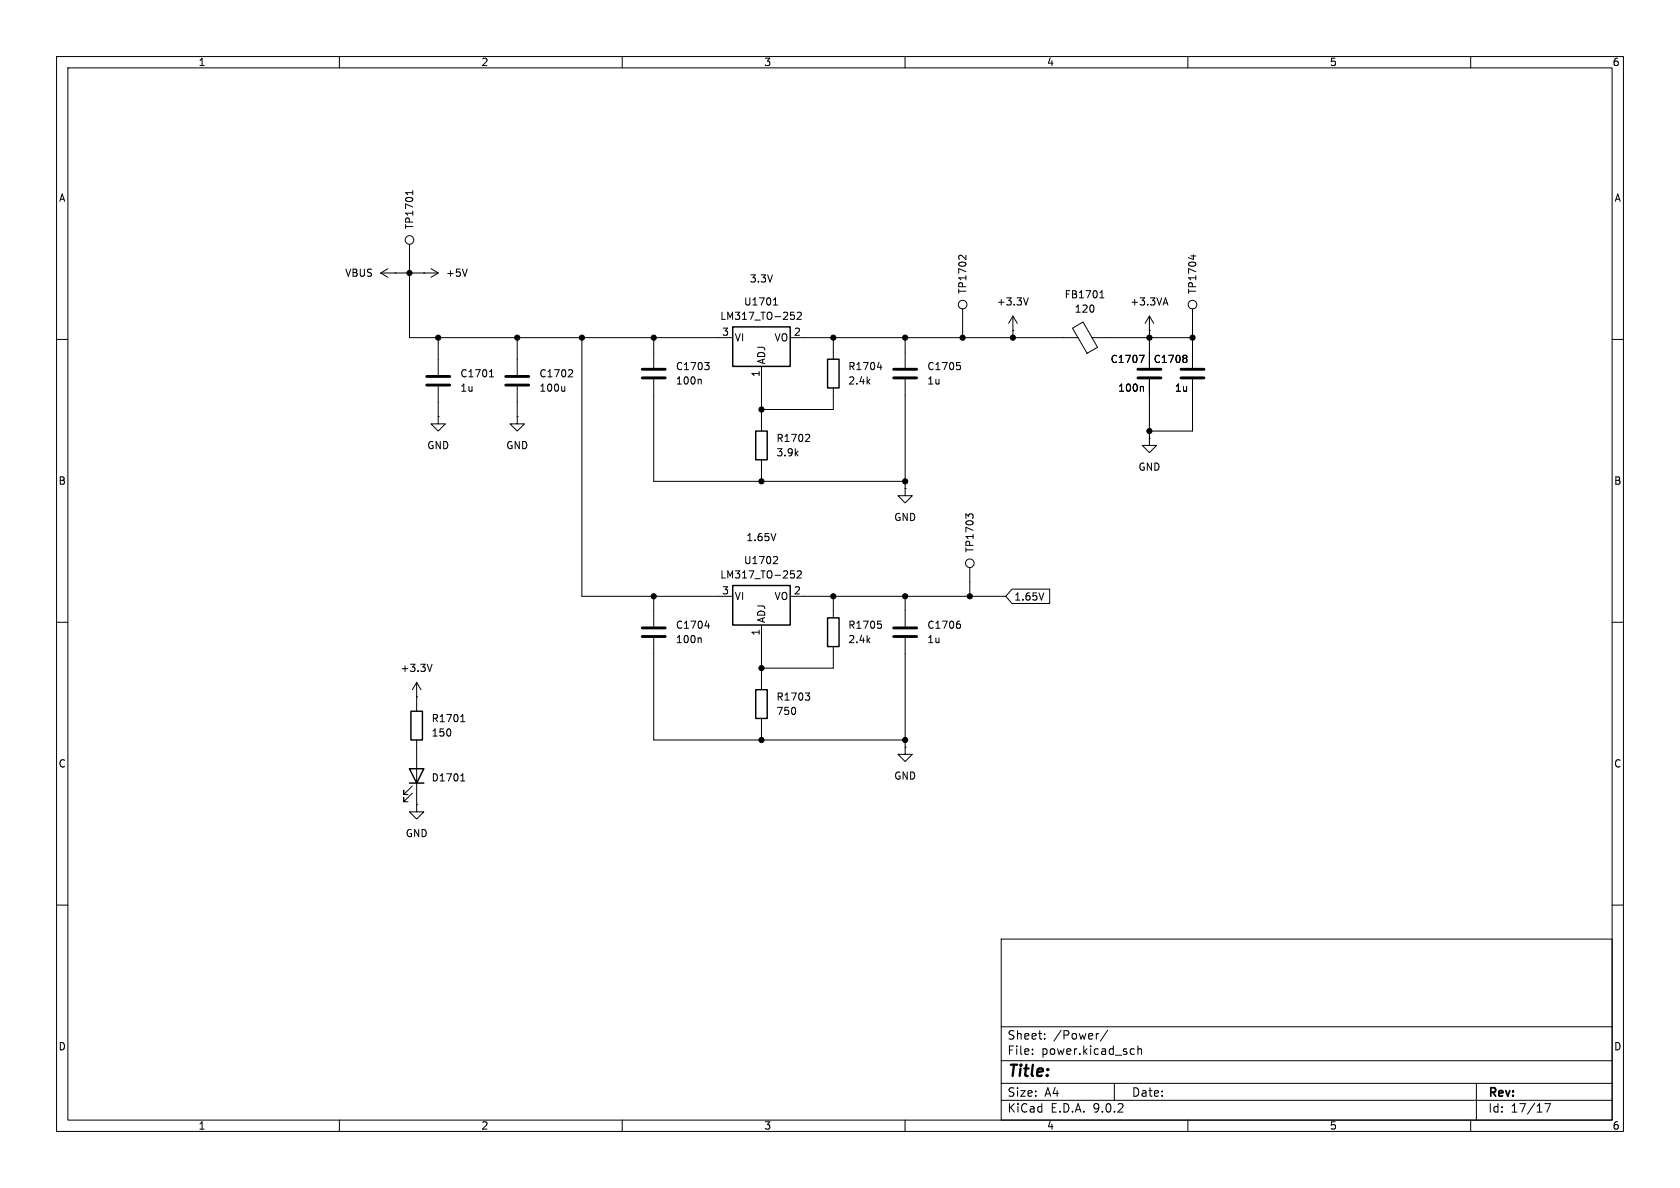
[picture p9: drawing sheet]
(kicad_sch
 (version 20250114)
 (generator "eeschema")
 (generator_version "9.0")
 (paper "A4")
 (lib_symbols
  (symbol "Connector:TestPoint"
   (pin_numbers (hide yes))
   (pin_names
    (offset 0.762) (hide yes)) (exclude_from_sim no) (in_bom yes) (on_board yes)
   (property "Reference" "TP" (at 0 6.858 0) (effects (font (size 1.27 1.27))))
   (property "Value" "TestPoint" (at 0 5.08 0) (effects (font (size 1.27 1.27))))
   (property "Footprint" "" (at 5.08 0 0) (effects (font (size 1.27 1.27)) (hide yes)))
   (property "Datasheet" "~" (at 5.08 0 0) (effects (font (size 1.27 1.27)) (hide yes)))
   (property "Description" "test point" (at 0 0 0) (effects (font (size 1.27 1.27)) (hide yes)))
   (symbol "TestPoint_0_1"
    (circle (center 0 3.302) (radius 0.762) (stroke (width 0) (type default)) (fill (type none))))
   (symbol "TestPoint_1_1"
    (pin passive line (at 0 0 90) (length 2.54) (name "1" (effects (font (size 1.27 1.27)))) (number "1" (effects (font (size 1.27 1.27))))))
   (embedded_fonts no))
  (symbol "Device:C"
   (pin_numbers (hide yes))
   (pin_names
    (offset 0.254)) (exclude_from_sim no) (in_bom yes) (on_board yes)
   (property "Reference" "C" (at 0.635 2.54 0) (effects (font (size 1.27 1.27)) (justify left)))
   (property "Value" "C" (at 0.635 -2.54 0) (effects (font (size 1.27 1.27)) (justify left)))
   (property "Footprint" "" (at 0.9652 -3.81 0) (effects (font (size 1.27 1.27)) (hide yes)))
   (property "Datasheet" "~" (at 0 0 0) (effects (font (size 1.27 1.27)) (hide yes)))
   (property "Description" "Unpolarized capacitor" (at 0 0 0) (effects (font (size 1.27 1.27)) (hide yes)))
   (symbol "C_0_1"
    (polyline (pts (xy -2.032 0.762) (xy 2.032 0.762)) (stroke (width 0.508) (type default)) (fill (type none)))
    (polyline (pts (xy -2.032 -0.762) (xy 2.032 -0.762)) (stroke (width 0.508) (type default)) (fill (type none))))
   (symbol "C_1_1"
    (pin passive line (at 0 3.81 270) (length 2.794) (name "~" (effects (font (size 1.27 1.27)))) (number "1" (effects (font (size 1.27 1.27)))))
    (pin passive line (at 0 -3.81 90) (length 2.794) (name "~" (effects (font (size 1.27 1.27)))) (number "2" (effects (font (size 1.27 1.27))))))
   (embedded_fonts no))
  (symbol "Device:FerriteBead"
   (pin_numbers (hide yes))
   (pin_names
    (offset 0)) (exclude_from_sim no) (in_bom yes) (on_board yes)
   (property "Reference" "FB" (at -3.81 0.635 90) (effects (font (size 1.27 1.27))))
   (property "Value" "FerriteBead" (at 3.81 0 90) (effects (font (size 1.27 1.27))))
   (property "Footprint" "" (at -1.778 0 90) (effects (font (size 1.27 1.27)) (hide yes)))
   (property "Datasheet" "~" (at 0 0 0) (effects (font (size 1.27 1.27)) (hide yes)))
   (property "Description" "Ferrite bead" (at 0 0 0) (effects (font (size 1.27 1.27)) (hide yes)))
   (symbol "FerriteBead_0_1"
    (polyline (pts (xy -2.7686 0.4064) (xy -1.7018 2.2606) (xy 2.7686 -0.3048) (xy 1.6764 -2.159) (xy -2.7686 0.4064)) (stroke (width 0) (type default)) (fill (type none)))
    (polyline (pts (xy 0 1.27) (xy 0 1.2954)) (stroke (width 0) (type default)) (fill (type none)))
    (polyline (pts (xy 0 -1.27) (xy 0 -1.2192)) (stroke (width 0) (type default)) (fill (type none))))
   (symbol "FerriteBead_1_1"
    (pin passive line (at 0 3.81 270) (length 2.54) (name "~" (effects (font (size 1.27 1.27)))) (number "1" (effects (font (size 1.27 1.27)))))
    (pin passive line (at 0 -3.81 90) (length 2.54) (name "~" (effects (font (size 1.27 1.27)))) (number "2" (effects (font (size 1.27 1.27))))))
   (embedded_fonts no))
  (symbol "Device:LED"
   (pin_numbers (hide yes))
   (pin_names
    (offset 1.016) (hide yes)) (exclude_from_sim no) (in_bom yes) (on_board yes)
   (property "Reference" "D" (at 0 2.54 0) (effects (font (size 1.27 1.27))))
   (property "Value" "LED" (at 0 -2.54 0) (effects (font (size 1.27 1.27))))
   (property "Footprint" "" (at 0 0 0) (effects (font (size 1.27 1.27)) (hide yes)))
   (property "Datasheet" "~" (at 0 0 0) (effects (font (size 1.27 1.27)) (hide yes)))
   (property "Description" "Light emitting diode" (at 0 0 0) (effects (font (size 1.27 1.27)) (hide yes)))
   (property "Sim.Pins" "1=K 2=A" (at 0 0 0) (effects (font (size 1.27 1.27)) (hide yes)))
   (symbol "LED_0_1"
    (polyline (pts (xy -3.048 -0.762) (xy -4.572 -2.286) (xy -3.81 -2.286) (xy -4.572 -2.286) (xy -4.572 -1.524)) (stroke (width 0) (type default)) (fill (type none)))
    (polyline (pts (xy -1.778 -0.762) (xy -3.302 -2.286) (xy -2.54 -2.286) (xy -3.302 -2.286) (xy -3.302 -1.524)) (stroke (width 0) (type default)) (fill (type none)))
    (polyline (pts (xy -1.27 0) (xy 1.27 0)) (stroke (width 0) (type default)) (fill (type none)))
    (polyline (pts (xy -1.27 -1.27) (xy -1.27 1.27)) (stroke (width 0.254) (type default)) (fill (type none)))
    (polyline (pts (xy 1.27 -1.27) (xy 1.27 1.27) (xy -1.27 0) (xy 1.27 -1.27)) (stroke (width 0.254) (type default)) (fill (type none))))
   (symbol "LED_1_1"
    (pin passive line (at -3.81 0 0) (length 2.54) (name "K" (effects (font (size 1.27 1.27)))) (number "1" (effects (font (size 1.27 1.27)))))
    (pin passive line (at 3.81 0 180) (length 2.54) (name "A" (effects (font (size 1.27 1.27)))) (number "2" (effects (font (size 1.27 1.27))))))
   (embedded_fonts no))
  (symbol "Device:R"
   (pin_numbers (hide yes))
   (pin_names
    (offset 0)) (exclude_from_sim no) (in_bom yes) (on_board yes)
   (property "Reference" "R" (at 2.032 0 90) (effects (font (size 1.27 1.27))))
   (property "Value" "R" (at 0 0 90) (effects (font (size 1.27 1.27))))
   (property "Footprint" "" (at -1.778 0 90) (effects (font (size 1.27 1.27)) (hide yes)))
   (property "Datasheet" "~" (at 0 0 0) (effects (font (size 1.27 1.27)) (hide yes)))
   (property "Description" "Resistor" (at 0 0 0) (effects (font (size 1.27 1.27)) (hide yes)))
   (symbol "R_0_1"
    (rectangle (start -1.016 -2.54) (end 1.016 2.54) (stroke (width 0.254) (type default)) (fill (type none))))
   (symbol "R_1_1"
    (pin passive line (at 0 3.81 270) (length 1.27) (name "~" (effects (font (size 1.27 1.27)))) (number "1" (effects (font (size 1.27 1.27)))))
    (pin passive line (at 0 -3.81 90) (length 1.27) (name "~" (effects (font (size 1.27 1.27)))) (number "2" (effects (font (size 1.27 1.27))))))
   (embedded_fonts no))
  (symbol "GND_1"
   (power)
   (pin_numbers (hide yes))
   (pin_names
    (offset 0) (hide yes)) (exclude_from_sim no) (in_bom yes) (on_board yes)
   (property "Reference" "#PWR" (at 0 -6.35 0) (effects (font (size 1.27 1.27)) (hide yes)))
   (property "Value" "GND" (at 0 -3.81 0) (effects (font (size 1.27 1.27))))
   (property "Footprint" "" (at 0 0 0) (effects (font (size 1.27 1.27)) (hide yes)))
   (property "Datasheet" "" (at 0 0 0) (effects (font (size 1.27 1.27)) (hide yes)))
   (property "Description" "Power symbol creates a global label with name \"GND\" , ground" (at 0 0 0) (effects (font (size 1.27 1.27)) (hide yes)))
   (symbol "GND_1_0_1"
    (polyline (pts (xy 0 0) (xy 0 -1.27) (xy 1.27 -1.27) (xy 0 -2.54) (xy -1.27 -1.27) (xy 0 -1.27)) (stroke (width 0) (type default)) (fill (type none))))
   (symbol "GND_1_1_1"
    (pin power_in line (at 0 0 270) (length 0) (name "~" (effects (font (size 1.27 1.27)))) (number "1" (effects (font (size 1.27 1.27))))))
   (embedded_fonts no))
  (symbol "Regulator_Linear:LM317_TO-252"
   (pin_names
    (offset 0.254)) (exclude_from_sim no) (in_bom yes) (on_board yes)
   (property "Reference" "U" (at -3.81 3.175 0) (effects (font (size 1.27 1.27))))
   (property "Value" "LM317_TO-252" (at 0 3.175 0) (effects (font (size 1.27 1.27)) (justify left)))
   (property "Footprint" "Package_TO_SOT_SMD:TO-252-2" (at 0 6.35 0) (effects (font (size 1.27 1.27)
    (italic yes)) (hide yes)))
   (property "Datasheet" "http://www.ti.com/lit/ds/snvs774n/snvs774n.pdf" (at 0 0 0) (effects (font (size 1.27 1.27)) (hide yes)))
   (property "Description" "1.5A 35V Adjustable Linear Regulator, TO-252" (at 0 0 0) (effects (font (size 1.27 1.27)) (hide yes)))
   (symbol "LM317_TO-252_0_1"
    (rectangle (start -5.08 1.905) (end 5.08 -5.08) (stroke (width 0.254) (type default)) (fill (type background))))
   (symbol "LM317_TO-252_1_1"
    (pin power_in line (at -7.62 0 0) (length 2.54) (name "VI" (effects (font (size 1.27 1.27)))) (number "3" (effects (font (size 1.27 1.27)))))
    (pin input line (at 0 -7.62 90) (length 2.54) (name "ADJ" (effects (font (size 1.27 1.27)))) (number "1" (effects (font (size 1.27 1.27)))))
    (pin power_out line (at 7.62 0 180) (length 2.54) (name "VO" (effects (font (size 1.27 1.27)))) (number "2" (effects (font (size 1.27 1.27))))))
   (embedded_fonts no))
  (symbol "power:+3.3V"
   (power)
   (pin_numbers (hide yes))
   (pin_names
    (offset 0) (hide yes)) (exclude_from_sim no) (in_bom yes) (on_board yes)
   (property "Reference" "#PWR" (at 0 -3.81 0) (effects (font (size 1.27 1.27)) (hide yes)))
   (property "Value" "+3.3V" (at 0 3.556 0) (effects (font (size 1.27 1.27))))
   (property "Footprint" "" (at 0 0 0) (effects (font (size 1.27 1.27)) (hide yes)))
   (property "Datasheet" "" (at 0 0 0) (effects (font (size 1.27 1.27)) (hide yes)))
   (property "Description" "Power symbol creates a global label with name \"+3.3V\"" (at 0 0 0) (effects (font (size 1.27 1.27)) (hide yes)))
   (symbol "+3.3V_0_1"
    (polyline (pts (xy -0.762 1.27) (xy 0 2.54)) (stroke (width 0) (type default)) (fill (type none)))
    (polyline (pts (xy 0 2.54) (xy 0.762 1.27)) (stroke (width 0) (type default)) (fill (type none)))
    (polyline (pts (xy 0 0) (xy 0 2.54)) (stroke (width 0) (type default)) (fill (type none))))
   (symbol "+3.3V_1_1"
    (pin power_in line (at 0 0 90) (length 0) (name "~" (effects (font (size 1.27 1.27)))) (number "1" (effects (font (size 1.27 1.27))))))
   (embedded_fonts no))
  (symbol "power:+3.3VA"
   (power)
   (pin_numbers (hide yes))
   (pin_names
    (offset 0) (hide yes)) (exclude_from_sim no) (in_bom yes) (on_board yes)
   (property "Reference" "#PWR" (at 0 -3.81 0) (effects (font (size 1.27 1.27)) (hide yes)))
   (property "Value" "+3.3VA" (at 0 3.556 0) (effects (font (size 1.27 1.27))))
   (property "Footprint" "" (at 0 0 0) (effects (font (size 1.27 1.27)) (hide yes)))
   (property "Datasheet" "" (at 0 0 0) (effects (font (size 1.27 1.27)) (hide yes)))
   (property "Description" "Power symbol creates a global label with name \"+3.3VA\"" (at 0 0 0) (effects (font (size 1.27 1.27)) (hide yes)))
   (symbol "+3.3VA_0_1"
    (polyline (pts (xy -0.762 1.27) (xy 0 2.54)) (stroke (width 0) (type default)) (fill (type none)))
    (polyline (pts (xy 0 2.54) (xy 0.762 1.27)) (stroke (width 0) (type default)) (fill (type none)))
    (polyline (pts (xy 0 0) (xy 0 2.54)) (stroke (width 0) (type default)) (fill (type none))))
   (symbol "+3.3VA_1_1"
    (pin power_in line (at 0 0 90) (length 0) (name "~" (effects (font (size 1.27 1.27)))) (number "1" (effects (font (size 1.27 1.27))))))
   (embedded_fonts no))
  (symbol "power:+5V"
   (power)
   (pin_numbers (hide yes))
   (pin_names
    (offset 0) (hide yes)) (exclude_from_sim no) (in_bom yes) (on_board yes)
   (property "Reference" "#PWR" (at 0 -3.81 0) (effects (font (size 1.27 1.27)) (hide yes)))
   (property "Value" "+5V" (at 0 3.556 0) (effects (font (size 1.27 1.27))))
   (property "Footprint" "" (at 0 0 0) (effects (font (size 1.27 1.27)) (hide yes)))
   (property "Datasheet" "" (at 0 0 0) (effects (font (size 1.27 1.27)) (hide yes)))
   (property "Description" "Power symbol creates a global label with name \"+5V\"" (at 0 0 0) (effects (font (size 1.27 1.27)) (hide yes)))
   (symbol "+5V_0_1"
    (polyline (pts (xy -0.762 1.27) (xy 0 2.54)) (stroke (width 0) (type default)) (fill (type none)))
    (polyline (pts (xy 0 2.54) (xy 0.762 1.27)) (stroke (width 0) (type default)) (fill (type none)))
    (polyline (pts (xy 0 0) (xy 0 2.54)) (stroke (width 0) (type default)) (fill (type none))))
   (symbol "+5V_1_1"
    (pin power_in line (at 0 0 90) (length 0) (name "~" (effects (font (size 1.27 1.27)))) (number "1" (effects (font (size 1.27 1.27))))))
   (embedded_fonts no))
  (symbol "power:VBUS"
   (power)
   (pin_numbers (hide yes))
   (pin_names
    (offset 0) (hide yes)) (exclude_from_sim no) (in_bom yes) (on_board yes)
   (property "Reference" "#PWR" (at 0 -3.81 0) (effects (font (size 1.27 1.27)) (hide yes)))
   (property "Value" "VBUS" (at 0 3.556 0) (effects (font (size 1.27 1.27))))
   (property "Footprint" "" (at 0 0 0) (effects (font (size 1.27 1.27)) (hide yes)))
   (property "Datasheet" "" (at 0 0 0) (effects (font (size 1.27 1.27)) (hide yes)))
   (property "Description" "Power symbol creates a global label with name \"VBUS\"" (at 0 0 0) (effects (font (size 1.27 1.27)) (hide yes)))
   (symbol "VBUS_0_1"
    (polyline (pts (xy -0.762 1.27) (xy 0 2.54)) (stroke (width 0) (type default)) (fill (type none)))
    (polyline (pts (xy 0 2.54) (xy 0.762 1.27)) (stroke (width 0) (type default)) (fill (type none)))
    (polyline (pts (xy 0 0) (xy 0 2.54)) (stroke (width 0) (type default)) (fill (type none))))
   (symbol "VBUS_1_1"
    (pin power_in line (at 0 0 90) (length 0) (name "~" (effects (font (size 1.27 1.27)))) (number "1" (effects (font (size 1.27 1.27))))))
   (embedded_fonts no)))
 (text "1.65V\n"
  (exclude_from_sim no)
  (at 134.62 95.25 0)
  (effects (font (size 1.27 1.27))))
 (text "3.3V\n"
  (exclude_from_sim no)
  (at 134.62 49.53 0)
  (effects (font (size 1.27 1.27))))
 (junction
  (at 134.62 85.09)
  (diameter 0)
  (color 0 0 0 0))
 (junction
  (at 147.32 105.41)
  (diameter 0)
  (color 0 0 0 0))
 (junction
  (at 115.57 59.69)
  (diameter 0)
  (color 0 0 0 0))
 (junction
  (at 91.44 59.69)
  (diameter 0)
  (color 0 0 0 0))
 (junction
  (at 134.62 118.11)
  (diameter 0)
  (color 0 0 0 0))
 (junction
  (at 134.62 130.81)
  (diameter 0)
  (color 0 0 0 0))
 (junction
  (at 134.62 72.39)
  (diameter 0)
  (color 0 0 0 0))
 (junction
  (at 171.45 105.41)
  (diameter 0)
  (color 0 0 0 0))
 (junction
  (at 115.57 105.41)
  (diameter 0)
  (color 0 0 0 0))
 (junction
  (at 210.82 59.69)
  (diameter 0)
  (color 0 0 0 0))
 (junction
  (at 102.87 59.69)
  (diameter 0)
  (color 0 0 0 0))
 (junction
  (at 179.07 59.69)
  (diameter 0)
  (color 0 0 0 0))
 (junction
  (at 72.39 48.26)
  (diameter 0)
  (color 0 0 0 0))
 (junction
  (at 160.02 130.81)
  (diameter 0)
  (color 0 0 0 0))
 (junction
  (at 203.2 59.69)
  (diameter 0)
  (color 0 0 0 0))
 (junction
  (at 160.02 59.69)
  (diameter 0)
  (color 0 0 0 0))
 (junction
  (at 160.02 85.09)
  (diameter 0)
  (color 0 0 0 0))
 (junction
  (at 77.47 59.69)
  (diameter 0)
  (color 0 0 0 0))
 (junction
  (at 170.18 59.69)
  (diameter 0)
  (color 0 0 0 0))
 (junction
  (at 147.32 59.69)
  (diameter 0)
  (color 0 0 0 0))
 (junction
  (at 160.02 105.41)
  (diameter 0)
  (color 0 0 0 0))
 (junction
  (at 203.2 76.2)
  (diameter 0)
  (color 0 0 0 0))
 (wire
  (pts (xy 115.57 105.41) (xy 127 105.41))
  (stroke (width 0) (type default)))
 (wire
  (pts (xy 115.57 105.41) (xy 102.87 105.41))
  (stroke (width 0) (type default)))
 (wire
  (pts (xy 147.32 118.11) (xy 134.62 118.11))
  (stroke (width 0) (type default)))
 (wire
  (pts (xy 171.45 102.87) (xy 171.45 105.41))
  (stroke (width 0) (type default)))
 (wire
  (pts (xy 179.07 59.69) (xy 187.96 59.69))
  (stroke (width 0) (type default)))
 (wire
  (pts (xy 91.44 73.66) (xy 91.44 71.12))
  (stroke (width 0) (type default)))
 (wire
  (pts (xy 170.18 57.15) (xy 170.18 59.69))
  (stroke (width 0) (type default)))
 (wire
  (pts (xy 160.02 85.09) (xy 160.02 69.85))
  (stroke (width 0) (type default)))
 (wire
  (pts (xy 134.62 118.11) (xy 134.62 120.65))
  (stroke (width 0) (type default)))
 (wire
  (pts (xy 73.66 133.35) (xy 73.66 132.08))
  (stroke (width 0) (type default)))
 (wire
  (pts (xy 160.02 59.69) (xy 160.02 62.23))
  (stroke (width 0) (type default)))
 (wire
  (pts (xy 170.18 59.69) (xy 179.07 59.69))
  (stroke (width 0) (type default)))
 (wire
  (pts (xy 134.62 85.09) (xy 160.02 85.09))
  (stroke (width 0) (type default)))
 (wire
  (pts (xy 160.02 105.41) (xy 171.45 105.41))
  (stroke (width 0) (type default)))
 (wire
  (pts (xy 160.02 130.81) (xy 160.02 115.57))
  (stroke (width 0) (type default)))
 (wire
  (pts (xy 115.57 115.57) (xy 115.57 130.81))
  (stroke (width 0) (type default)))
 (wire
  (pts (xy 160.02 105.41) (xy 160.02 107.95))
  (stroke (width 0) (type default)))
 (wire
  (pts (xy 147.32 107.95) (xy 147.32 105.41))
  (stroke (width 0) (type default)))
 (wire
  (pts (xy 147.32 115.57) (xy 147.32 118.11))
  (stroke (width 0) (type default)))
 (wire
  (pts (xy 171.45 105.41) (xy 177.8 105.41))
  (stroke (width 0) (type default)))
 (wire
  (pts (xy 134.62 72.39) (xy 134.62 74.93))
  (stroke (width 0) (type default)))
 (wire
  (pts (xy 115.57 130.81) (xy 134.62 130.81))
  (stroke (width 0) (type default)))
 (wire
  (pts (xy 134.62 128.27) (xy 134.62 130.81))
  (stroke (width 0) (type default)))
 (wire
  (pts (xy 77.47 59.69) (xy 91.44 59.69))
  (stroke (width 0) (type default)))
 (wire
  (pts (xy 147.32 105.41) (xy 160.02 105.41))
  (stroke (width 0) (type default)))
 (wire
  (pts (xy 77.47 59.69) (xy 77.47 63.5))
  (stroke (width 0) (type default)))
 (wire
  (pts (xy 210.82 69.85) (xy 210.82 76.2))
  (stroke (width 0) (type default)))
 (wire
  (pts (xy 134.62 67.31) (xy 134.62 72.39))
  (stroke (width 0) (type default)))
 (wire
  (pts (xy 134.62 82.55) (xy 134.62 85.09))
  (stroke (width 0) (type default)))
 (wire
  (pts (xy 210.82 62.23) (xy 210.82 59.69))
  (stroke (width 0) (type default)))
 (wire
  (pts (xy 203.2 59.69) (xy 195.58 59.69))
  (stroke (width 0) (type default)))
 (wire
  (pts (xy 142.24 105.41) (xy 147.32 105.41))
  (stroke (width 0) (type default)))
 (wire
  (pts (xy 147.32 72.39) (xy 134.62 72.39))
  (stroke (width 0) (type default)))
 (wire
  (pts (xy 91.44 59.69) (xy 102.87 59.69))
  (stroke (width 0) (type default)))
 (wire
  (pts (xy 91.44 63.5) (xy 91.44 59.69))
  (stroke (width 0) (type default)))
 (wire
  (pts (xy 203.2 58.42) (xy 203.2 59.69))
  (stroke (width 0) (type default)))
 (wire
  (pts (xy 102.87 59.69) (xy 115.57 59.69))
  (stroke (width 0) (type default)))
 (wire
  (pts (xy 134.62 130.81) (xy 160.02 130.81))
  (stroke (width 0) (type default)))
 (wire
  (pts (xy 160.02 130.81) (xy 160.02 132.08))
  (stroke (width 0) (type default)))
 (wire
  (pts (xy 142.24 59.69) (xy 147.32 59.69))
  (stroke (width 0) (type default)))
 (wire
  (pts (xy 160.02 59.69) (xy 170.18 59.69))
  (stroke (width 0) (type default)))
 (wire
  (pts (xy 115.57 69.85) (xy 115.57 85.09))
  (stroke (width 0) (type default)))
 (wire
  (pts (xy 160.02 85.09) (xy 160.02 86.36))
  (stroke (width 0) (type default)))
 (wire
  (pts (xy 72.39 59.69) (xy 77.47 59.69))
  (stroke (width 0) (type default)))
 (wire
  (pts (xy 115.57 85.09) (xy 134.62 85.09))
  (stroke (width 0) (type default)))
 (wire
  (pts (xy 115.57 59.69) (xy 127 59.69))
  (stroke (width 0) (type default)))
 (wire
  (pts (xy 77.47 73.66) (xy 77.47 71.12))
  (stroke (width 0) (type default)))
 (wire
  (pts (xy 73.66 142.24) (xy 73.66 140.97))
  (stroke (width 0) (type default)))
 (wire
  (pts (xy 134.62 113.03) (xy 134.62 118.11))
  (stroke (width 0) (type default)))
 (wire
  (pts (xy 147.32 62.23) (xy 147.32 59.69))
  (stroke (width 0) (type default)))
 (wire
  (pts (xy 73.66 124.46) (xy 73.66 123.19))
  (stroke (width 0) (type default)))
 (wire
  (pts (xy 115.57 107.95) (xy 115.57 105.41))
  (stroke (width 0) (type default)))
 (wire
  (pts (xy 210.82 57.15) (xy 210.82 59.69))
  (stroke (width 0) (type default)))
 (wire
  (pts (xy 210.82 76.2) (xy 203.2 76.2))
  (stroke (width 0) (type default)))
 (wire
  (pts (xy 203.2 69.85) (xy 203.2 76.2))
  (stroke (width 0) (type default)))
 (wire
  (pts (xy 203.2 59.69) (xy 210.82 59.69))
  (stroke (width 0) (type default)))
 (wire
  (pts (xy 72.39 45.72) (xy 72.39 48.26))
  (stroke (width 0) (type default)))
 (wire
  (pts (xy 147.32 69.85) (xy 147.32 72.39))
  (stroke (width 0) (type default)))
 (wire
  (pts (xy 69.85 48.26) (xy 72.39 48.26))
  (stroke (width 0) (type default)))
 (wire
  (pts (xy 147.32 59.69) (xy 160.02 59.69))
  (stroke (width 0) (type default)))
 (wire
  (pts (xy 72.39 48.26) (xy 72.39 59.69))
  (stroke (width 0) (type default)))
 (wire
  (pts (xy 102.87 105.41) (xy 102.87 59.69))
  (stroke (width 0) (type default)))
 (wire
  (pts (xy 179.07 59.69) (xy 179.07 58.42))
  (stroke (width 0) (type default)))
 (wire
  (pts (xy 203.2 77.47) (xy 203.2 76.2))
  (stroke (width 0) (type default)))
 (wire
  (pts (xy 72.39 48.26) (xy 74.93 48.26))
  (stroke (width 0) (type default)))
 (wire
  (pts (xy 203.2 59.69) (xy 203.2 62.23))
  (stroke (width 0) (type default)))
 (wire
  (pts (xy 115.57 62.23) (xy 115.57 59.69))
  (stroke (width 0) (type default)))
 (global_label "1.65V"
  (shape input)
  (at 177.8 105.41 0)
  (fields_autoplaced yes)
  (effects (font (size 1.27 1.27)) (justify left))
  (property "Intersheetrefs" "${INTERSHEET_REFS}" (at 186.1071 105.41 0) (effects (font (size 1.27 1.27)) (justify left) (hide yes))))
 (symbol
  (lib_id "power:VBUS")
  (at 69.85 48.26 90)
  (unit 1)
  (exclude_from_sim no)
  (in_bom yes)
  (on_board yes)
  (dnp no)
  (fields_autoplaced yes)
  (property "Reference" "#PWR01701" (at 73.66 48.26 0) (effects (font (size 1.27 1.27)) (hide yes)))
  (property "Value" "VBUS" (at 66.04 48.2599 90) (effects (font (size 1.27 1.27)) (justify left)))
  (property "Footprint" "" (at 69.85 48.26 0) (effects (font (size 1.27 1.27)) (hide yes)))
  (property "Datasheet" "" (at 69.85 48.26 0) (effects (font (size 1.27 1.27)) (hide yes)))
  (property "Description" "Power symbol creates a global label with name \"VBUS\"" (at 69.85 48.26 0) (effects (font (size 1.27 1.27)) (hide yes)))
  (pin "1"))
 (symbol
  (lib_id "power:+5V")
  (at 74.93 48.26 270)
  (unit 1)
  (exclude_from_sim no)
  (in_bom yes)
  (on_board yes)
  (dnp no)
  (fields_autoplaced yes)
  (property "Reference" "#PWR01704" (at 71.12 48.26 0) (effects (font (size 1.27 1.27)) (hide yes)))
  (property "Value" "+5V" (at 78.74 48.2599 90) (effects (font (size 1.27 1.27)) (justify left)))
  (property "Footprint" "" (at 74.93 48.26 0) (effects (font (size 1.27 1.27)) (hide yes)))
  (property "Datasheet" "" (at 74.93 48.26 0) (effects (font (size 1.27 1.27)) (hide yes)))
  (property "Description" "Power symbol creates a global label with name \"+5V\"" (at 74.93 48.26 0) (effects (font (size 1.27 1.27)) (hide yes)))
  (pin "1"))
 (symbol
  (lib_name "GND_1")
  (lib_id "power:GND")
  (at 160.02 132.08 0)
  (mirror y)
  (unit 1)
  (exclude_from_sim no)
  (in_bom yes)
  (on_board yes)
  (dnp no)
  (fields_autoplaced yes)
  (property "Reference" "#PWR01708" (at 160.02 138.43 0) (effects (font (size 1.27 1.27)) (hide yes)))
  (property "Value" "GND" (at 160.02 137.16 0) (effects (font (size 1.27 1.27))))
  (property "Footprint" "" (at 160.02 132.08 0) (effects (font (size 1.27 1.27)) (hide yes)))
  (property "Datasheet" "" (at 160.02 132.08 0) (effects (font (size 1.27 1.27)) (hide yes)))
  (property "Description" "Power symbol creates a global label with name \"GND\" , ground" (at 160.02 132.08 0) (effects (font (size 1.27 1.27)) (hide yes)))
  (pin "1"))
 (symbol
  (lib_id "Device:C")
  (at 203.2 66.04 0)
  (mirror y)
  (unit 1)
  (exclude_from_sim no)
  (in_bom yes)
  (on_board yes)
  (dnp no)
  (property "Reference" "C1707" (at 202.565 63.5 0) (effects (font (size 1.27 1.27)) (justify left)))
  (property "Value" "100n" (at 202.565 68.58 0) (effects (font (size 1.27 1.27)) (justify left)))
  (property "Footprint" "Capacitor_SMD:C_0603_1608Metric" (at 202.2348 69.85 0) (effects (font (size 1.27 1.27)) (hide yes)))
  (property "Datasheet" "~" (at 203.2 66.04 0) (effects (font (size 1.27 1.27)) (hide yes)))
  (property "Description" "" (at 203.2 66.04 0) (effects (font (size 1.27 1.27)) (hide yes)))
  (property "Manufacturer" "Samsung Electro-Mechanics" (at 203.2 66.04 0) (effects (font (size 1.27 1.27)) (hide yes)))
  (property "Manufacturer Part Number" "CL05B104KB54PNC" (at 203.2 66.04 0) (effects (font (size 1.27 1.27)) (hide yes)))
  (property "Distributor Link" "https://jlcpcb.com/partdetail/291005-CL05B104KB54PNC/C307331" (at 203.2 66.04 0) (effects (font (size 1.27 1.27)) (hide yes)))
  (property "JLC Part Type" "Basic" (at 203.2 66.04 0) (effects (font (size 1.27 1.27)) (hide yes)))
  (property "Other Notes" "50V 100nF X7R ±10% 0402 Multilayer Ceramic Capacitors MLCC - SMD/SMT ROHS" (at 203.2 66.04 0) (effects (font (size 1.27 1.27)) (hide yes)))
  (property "LCSC" "C307331" (at 203.2 66.04 0) (effects (font (size 1.27 1.27)) (hide yes)))
  (pin "1")
  (pin "2"))
 (symbol
  (lib_id "Device:R")
  (at 147.32 111.76 0)
  (unit 1)
  (exclude_from_sim no)
  (in_bom yes)
  (on_board yes)
  (dnp no)
  (fields_autoplaced yes)
  (property "Reference" "R1705" (at 149.86 110.4899 0) (effects (font (size 1.27 1.27)) (justify left)))
  (property "Value" "2.4k" (at 149.86 113.0299 0) (effects (font (size 1.27 1.27)) (justify left)))
  (property "Footprint" "Resistor_SMD:R_0603_1608Metric" (at 145.542 111.76 90) (effects (font (size 1.27 1.27)) (hide yes)))
  (property "Datasheet" "~" (at 147.32 111.76 0) (effects (font (size 1.27 1.27)) (hide yes)))
  (property "Description" "Resistor" (at 147.32 111.76 0) (effects (font (size 1.27 1.27)) (hide yes)))
  (pin "2")
  (pin "1"))
 (symbol
  (lib_id "Device:C")
  (at 160.02 66.04 0)
  (unit 1)
  (exclude_from_sim no)
  (in_bom yes)
  (on_board yes)
  (dnp no)
  (fields_autoplaced yes)
  (property "Reference" "C1705" (at 163.83 64.7699 0) (effects (font (size 1.27 1.27)) (justify left)))
  (property "Value" "1u" (at 163.83 67.3099 0) (effects (font (size 1.27 1.27)) (justify left)))
  (property "Footprint" "Capacitor_SMD:C_0603_1608Metric" (at 160.9852 69.85 0) (effects (font (size 1.27 1.27)) (hide yes)))
  (property "Datasheet" "~" (at 160.02 66.04 0) (effects (font (size 1.27 1.27)) (hide yes)))
  (property "Description" "Unpolarized capacitor" (at 160.02 66.04 0) (effects (font (size 1.27 1.27)) (hide yes)))
  (pin "2")
  (pin "1"))
 (symbol
  (lib_id "Connector:TestPoint")
  (at 171.45 102.87 0)
  (unit 1)
  (exclude_from_sim no)
  (in_bom yes)
  (on_board yes)
  (dnp no)
  (property "Reference" "TP1703" (at 171.45 97.79 90) (effects (font (size 1.27 1.27)) (justify left)))
  (property "Value" "TestPoint" (at 162.56 97.79 90) (effects (font (size 1.27 1.27)) (justify left) (hide yes)))
  (property "Footprint" "TestPoint:TestPoint_Pad_1.5x1.5mm" (at 176.53 102.87 0) (effects (font (size 1.27 1.27)) (hide yes)))
  (property "Datasheet" "~" (at 176.53 102.87 0) (effects (font (size 1.27 1.27)) (hide yes)))
  (property "Description" "test point" (at 171.45 102.87 0) (effects (font (size 1.27 1.27)) (hide yes)))
  (pin "1"))
 (symbol
  (lib_name "GND_1")
  (lib_id "power:GND")
  (at 77.47 73.66 0)
  (mirror y)
  (unit 1)
  (exclude_from_sim no)
  (in_bom yes)
  (on_board yes)
  (dnp no)
  (fields_autoplaced yes)
  (property "Reference" "#PWR01705" (at 77.47 80.01 0) (effects (font (size 1.27 1.27)) (hide yes)))
  (property "Value" "GND" (at 77.47 78.74 0) (effects (font (size 1.27 1.27))))
  (property "Footprint" "" (at 77.47 73.66 0) (effects (font (size 1.27 1.27)) (hide yes)))
  (property "Datasheet" "" (at 77.47 73.66 0) (effects (font (size 1.27 1.27)) (hide yes)))
  (property "Description" "Power symbol creates a global label with name \"GND\" , ground" (at 77.47 73.66 0) (effects (font (size 1.27 1.27)) (hide yes)))
  (pin "1"))
 (symbol
  (lib_name "GND_1")
  (lib_id "power:GND")
  (at 73.66 142.24 0)
  (mirror y)
  (unit 1)
  (exclude_from_sim no)
  (in_bom yes)
  (on_board yes)
  (dnp no)
  (fields_autoplaced yes)
  (property "Reference" "#PWR01703" (at 73.66 148.59 0) (effects (font (size 1.27 1.27)) (hide yes)))
  (property "Value" "GND" (at 73.66 147.32 0) (effects (font (size 1.27 1.27))))
  (property "Footprint" "" (at 73.66 142.24 0) (effects (font (size 1.27 1.27)) (hide yes)))
  (property "Datasheet" "" (at 73.66 142.24 0) (effects (font (size 1.27 1.27)) (hide yes)))
  (property "Description" "Power symbol creates a global label with name \"GND\" , ground" (at 73.66 142.24 0) (effects (font (size 1.27 1.27)) (hide yes)))
  (pin "1"))
 (symbol
  (lib_id "Connector:TestPoint")
  (at 210.82 57.15 0)
  (unit 1)
  (exclude_from_sim no)
  (in_bom yes)
  (on_board yes)
  (dnp no)
  (property "Reference" "TP1704" (at 210.82 52.07 90) (effects (font (size 1.27 1.27)) (justify left)))
  (property "Value" "TestPoint" (at 201.93 52.07 90) (effects (font (size 1.27 1.27)) (justify left) (hide yes)))
  (property "Footprint" "TestPoint:TestPoint_Pad_1.5x1.5mm" (at 215.9 57.15 0) (effects (font (size 1.27 1.27)) (hide yes)))
  (property "Datasheet" "~" (at 215.9 57.15 0) (effects (font (size 1.27 1.27)) (hide yes)))
  (property "Description" "test point" (at 210.82 57.15 0) (effects (font (size 1.27 1.27)) (hide yes)))
  (pin "1"))
 (symbol
  (lib_id "power:+3.3VA")
  (at 203.2 58.42 0)
  (unit 1)
  (exclude_from_sim no)
  (in_bom yes)
  (on_board yes)
  (dnp no)
  (fields_autoplaced yes)
  (property "Reference" "#PWR01710" (at 203.2 62.23 0) (effects (font (size 1.27 1.27)) (hide yes)))
  (property "Value" "+3.3VA" (at 203.2 53.34 0) (effects (font (size 1.27 1.27))))
  (property "Footprint" "" (at 203.2 58.42 0) (effects (font (size 1.27 1.27)) (hide yes)))
  (property "Datasheet" "" (at 203.2 58.42 0) (effects (font (size 1.27 1.27)) (hide yes)))
  (property "Description" "Power symbol creates a global label with name \"+3.3VA\"" (at 203.2 58.42 0) (effects (font (size 1.27 1.27)) (hide yes)))
  (pin "1"))
 (symbol
  (lib_id "Connector:TestPoint")
  (at 170.18 57.15 0)
  (unit 1)
  (exclude_from_sim no)
  (in_bom yes)
  (on_board yes)
  (dnp no)
  (property "Reference" "TP1702" (at 170.18 52.07 90) (effects (font (size 1.27 1.27)) (justify left)))
  (property "Value" "TestPoint" (at 161.29 52.07 90) (effects (font (size 1.27 1.27)) (justify left) (hide yes)))
  (property "Footprint" "TestPoint:TestPoint_Pad_1.5x1.5mm" (at 175.26 57.15 0) (effects (font (size 1.27 1.27)) (hide yes)))
  (property "Datasheet" "~" (at 175.26 57.15 0) (effects (font (size 1.27 1.27)) (hide yes)))
  (property "Description" "test point" (at 170.18 57.15 0) (effects (font (size 1.27 1.27)) (hide yes)))
  (pin "1"))
 (symbol
  (lib_id "power:+3.3V")
  (at 73.66 123.19 0)
  (unit 1)
  (exclude_from_sim no)
  (in_bom yes)
  (on_board yes)
  (dnp no)
  (fields_autoplaced yes)
  (property "Reference" "#PWR01702" (at 73.66 127 0) (effects (font (size 1.27 1.27)) (hide yes)))
  (property "Value" "+3.3V" (at 73.66 118.11 0) (effects (font (size 1.27 1.27))))
  (property "Footprint" "" (at 73.66 123.19 0) (effects (font (size 1.27 1.27)) (hide yes)))
  (property "Datasheet" "" (at 73.66 123.19 0) (effects (font (size 1.27 1.27)) (hide yes)))
  (property "Description" "Power symbol creates a global label with name \"+3.3V\"" (at 73.66 123.19 0) (effects (font (size 1.27 1.27)) (hide yes)))
  (pin "1"))
 (symbol
  (lib_id "Device:C")
  (at 115.57 66.04 0)
  (unit 1)
  (exclude_from_sim no)
  (in_bom yes)
  (on_board yes)
  (dnp no)
  (fields_autoplaced yes)
  (property "Reference" "C1703" (at 119.38 64.7699 0) (effects (font (size 1.27 1.27)) (justify left)))
  (property "Value" "100n" (at 119.38 67.3099 0) (effects (font (size 1.27 1.27)) (justify left)))
  (property "Footprint" "Capacitor_SMD:C_0603_1608Metric" (at 116.5352 69.85 0) (effects (font (size 1.27 1.27)) (hide yes)))
  (property "Datasheet" "~" (at 115.57 66.04 0) (effects (font (size 1.27 1.27)) (hide yes)))
  (property "Description" "Unpolarized capacitor" (at 115.57 66.04 0) (effects (font (size 1.27 1.27)) (hide yes)))
  (pin "2")
  (pin "1"))
 (symbol
  (lib_id "Regulator_Linear:LM317_TO-252")
  (at 134.62 59.69 0)
  (unit 1)
  (exclude_from_sim no)
  (in_bom yes)
  (on_board yes)
  (dnp no)
  (fields_autoplaced yes)
  (property "Reference" "U1701" (at 134.62 53.34 0) (effects (font (size 1.27 1.27))))
  (property "Value" "LM317_TO-252" (at 134.62 55.88 0) (effects (font (size 1.27 1.27))))
  (property "Footprint" "Package_TO_SOT_SMD:SOT-89-3" (at 134.62 53.34 0) (effects (font (size 1.27 1.27)
    (italic yes)) (hide yes)))
  (property "Datasheet" "http://www.ti.com/lit/ds/snvs774n/snvs774n.pdf" (at 134.62 59.69 0) (effects (font (size 1.27 1.27)) (hide yes)))
  (property "Description" "1.5A 35V Adjustable Linear Regulator, TO-252" (at 134.62 59.69 0) (effects (font (size 1.27 1.27)) (hide yes)))
  (pin "2")
  (pin "1")
  (pin "3"))
 (symbol
  (lib_id "Device:R")
  (at 73.66 128.27 0)
  (unit 1)
  (exclude_from_sim no)
  (in_bom yes)
  (on_board yes)
  (dnp no)
  (fields_autoplaced yes)
  (property "Reference" "R1701" (at 76.2 126.9999 0) (effects (font (size 1.27 1.27)) (justify left)))
  (property "Value" "150" (at 76.2 129.5399 0) (effects (font (size 1.27 1.27)) (justify left)))
  (property "Footprint" "Resistor_SMD:R_0603_1608Metric" (at 71.882 128.27 90) (effects (font (size 1.27 1.27)) (hide yes)))
  (property "Datasheet" "~" (at 73.66 128.27 0) (effects (font (size 1.27 1.27)) (hide yes)))
  (property "Description" "Resistor" (at 73.66 128.27 0) (effects (font (size 1.27 1.27)) (hide yes)))
  (pin "2")
  (pin "1"))
 (symbol
  (lib_name "GND_1")
  (lib_id "power:GND")
  (at 91.44 73.66 0)
  (mirror y)
  (unit 1)
  (exclude_from_sim no)
  (in_bom yes)
  (on_board yes)
  (dnp no)
  (fields_autoplaced yes)
  (property "Reference" "#PWR01706" (at 91.44 80.01 0) (effects (font (size 1.27 1.27)) (hide yes)))
  (property "Value" "GND" (at 91.44 78.74 0) (effects (font (size 1.27 1.27))))
  (property "Footprint" "" (at 91.44 73.66 0) (effects (font (size 1.27 1.27)) (hide yes)))
  (property "Datasheet" "" (at 91.44 73.66 0) (effects (font (size 1.27 1.27)) (hide yes)))
  (property "Description" "Power symbol creates a global label with name \"GND\" , ground" (at 91.44 73.66 0) (effects (font (size 1.27 1.27)) (hide yes)))
  (pin "1"))
 (symbol
  (lib_id "power:+3.3V")
  (at 179.07 58.42 0)
  (unit 1)
  (exclude_from_sim no)
  (in_bom yes)
  (on_board yes)
  (dnp no)
  (fields_autoplaced yes)
  (property "Reference" "#PWR01709" (at 179.07 62.23 0) (effects (font (size 1.27 1.27)) (hide yes)))
  (property "Value" "+3.3V" (at 179.07 53.34 0) (effects (font (size 1.27 1.27))))
  (property "Footprint" "" (at 179.07 58.42 0) (effects (font (size 1.27 1.27)) (hide yes)))
  (property "Datasheet" "" (at 179.07 58.42 0) (effects (font (size 1.27 1.27)) (hide yes)))
  (property "Description" "Power symbol creates a global label with name \"+3.3V\"" (at 179.07 58.42 0) (effects (font (size 1.27 1.27)) (hide yes)))
  (pin "1"))
 (symbol
  (lib_id "Device:R")
  (at 134.62 78.74 0)
  (unit 1)
  (exclude_from_sim no)
  (in_bom yes)
  (on_board yes)
  (dnp no)
  (fields_autoplaced yes)
  (property "Reference" "R1702" (at 137.16 77.4699 0) (effects (font (size 1.27 1.27)) (justify left)))
  (property "Value" "3.9k" (at 137.16 80.0099 0) (effects (font (size 1.27 1.27)) (justify left)))
  (property "Footprint" "Resistor_SMD:R_0603_1608Metric" (at 132.842 78.74 90) (effects (font (size 1.27 1.27)) (hide yes)))
  (property "Datasheet" "~" (at 134.62 78.74 0) (effects (font (size 1.27 1.27)) (hide yes)))
  (property "Description" "Resistor" (at 134.62 78.74 0) (effects (font (size 1.27 1.27)) (hide yes)))
  (pin "2")
  (pin "1"))
 (symbol
  (lib_name "GND_1")
  (lib_id "power:GND")
  (at 203.2 77.47 0)
  (mirror y)
  (unit 1)
  (exclude_from_sim no)
  (in_bom yes)
  (on_board yes)
  (dnp no)
  (fields_autoplaced yes)
  (property "Reference" "#PWR01711" (at 203.2 83.82 0) (effects (font (size 1.27 1.27)) (hide yes)))
  (property "Value" "GND" (at 203.2 82.55 0) (effects (font (size 1.27 1.27))))
  (property "Footprint" "" (at 203.2 77.47 0) (effects (font (size 1.27 1.27)) (hide yes)))
  (property "Datasheet" "" (at 203.2 77.47 0) (effects (font (size 1.27 1.27)) (hide yes)))
  (property "Description" "Power symbol creates a global label with name \"GND\" , ground" (at 203.2 77.47 0) (effects (font (size 1.27 1.27)) (hide yes)))
  (pin "1"))
 (symbol
  (lib_id "Device:LED")
  (at 73.66 137.16 270)
  (mirror x)
  (unit 1)
  (exclude_from_sim no)
  (in_bom yes)
  (on_board yes)
  (dnp no)
  (fields_autoplaced yes)
  (property "Reference" "D1701" (at 76.2 137.4774 90) (effects (font (size 1.27 1.27)) (justify left)))
  (property "Value" "~" (at 76.2 140.0174 90) (effects (font (size 1.27 1.27)) (justify left)))
  (property "Footprint" "LED_SMD:LED_0603_1608Metric" (at 73.66 137.16 0) (effects (font (size 1.27 1.27)) (hide yes)))
  (property "Datasheet" "~" (at 73.66 137.16 0) (effects (font (size 1.27 1.27)) (hide yes)))
  (property "Description" "Light emitting diode" (at 73.66 137.16 0) (effects (font (size 1.27 1.27)) (hide yes)))
  (property "Sim.Pins" "1=K 2=A" (at 73.66 137.16 0) (effects (font (size 1.27 1.27)) (hide yes)))
  (pin "1")
  (pin "2"))
 (symbol
  (lib_id "Device:C")
  (at 115.57 111.76 0)
  (unit 1)
  (exclude_from_sim no)
  (in_bom yes)
  (on_board yes)
  (dnp no)
  (fields_autoplaced yes)
  (property "Reference" "C1704" (at 119.38 110.4899 0) (effects (font (size 1.27 1.27)) (justify left)))
  (property "Value" "100n" (at 119.38 113.0299 0) (effects (font (size 1.27 1.27)) (justify left)))
  (property "Footprint" "Capacitor_SMD:C_0603_1608Metric" (at 116.5352 115.57 0) (effects (font (size 1.27 1.27)) (hide yes)))
  (property "Datasheet" "~" (at 115.57 111.76 0) (effects (font (size 1.27 1.27)) (hide yes)))
  (property "Description" "Unpolarized capacitor" (at 115.57 111.76 0) (effects (font (size 1.27 1.27)) (hide yes)))
  (pin "2")
  (pin "1"))
 (symbol
  (lib_id "Device:R")
  (at 134.62 124.46 0)
  (unit 1)
  (exclude_from_sim no)
  (in_bom yes)
  (on_board yes)
  (dnp no)
  (fields_autoplaced yes)
  (property "Reference" "R1703" (at 137.16 123.1899 0) (effects (font (size 1.27 1.27)) (justify left)))
  (property "Value" "750" (at 137.16 125.7299 0) (effects (font (size 1.27 1.27)) (justify left)))
  (property "Footprint" "Resistor_SMD:R_0603_1608Metric" (at 132.842 124.46 90) (effects (font (size 1.27 1.27)) (hide yes)))
  (property "Datasheet" "~" (at 134.62 124.46 0) (effects (font (size 1.27 1.27)) (hide yes)))
  (property "Description" "Resistor" (at 134.62 124.46 0) (effects (font (size 1.27 1.27)) (hide yes)))
  (pin "2")
  (pin "1"))
 (symbol
  (lib_id "Device:C")
  (at 210.82 66.04 0)
  (mirror y)
  (unit 1)
  (exclude_from_sim no)
  (in_bom yes)
  (on_board yes)
  (dnp no)
  (property "Reference" "C1708" (at 210.185 63.5 0) (effects (font (size 1.27 1.27)) (justify left)))
  (property "Value" "1u" (at 210.185 68.58 0) (effects (font (size 1.27 1.27)) (justify left)))
  (property "Footprint" "Capacitor_SMD:C_0603_1608Metric" (at 209.8548 69.85 0) (effects (font (size 1.27 1.27)) (hide yes)))
  (property "Datasheet" "~" (at 210.82 66.04 0) (effects (font (size 1.27 1.27)) (hide yes)))
  (property "Description" "" (at 210.82 66.04 0) (effects (font (size 1.27 1.27)) (hide yes)))
  (property "Manufacturer" "Samsung Electro-Mechanics" (at 210.82 66.04 0) (effects (font (size 1.27 1.27)) (hide yes)))
  (property "Manufacturer Part Number" "CL21B105KBFNNNE" (at 210.82 66.04 0) (effects (font (size 1.27 1.27)) (hide yes)))
  (property "Distributor Link" "https://jlcpcb.com/partdetail/29074-CL21B105KBFNNNE/C28323" (at 210.82 66.04 0) (effects (font (size 1.27 1.27)) (hide yes)))
  (property "JLC Part Type" "Basic" (at 210.82 66.04 0) (effects (font (size 1.27 1.27)) (hide yes)))
  (property "Other Notes" "50V 1uF X7R ±10% 0805 Multilayer Ceramic Capacitors MLCC - SMD/SMT ROHS" (at 210.82 66.04 0) (effects (font (size 1.27 1.27)) (hide yes)))
  (property "LCSC" "C28323" (at 210.82 66.04 0) (effects (font (size 1.27 1.27)) (hide yes)))
  (pin "1")
  (pin "2"))
 (symbol
  (lib_id "Device:R")
  (at 147.32 66.04 0)
  (unit 1)
  (exclude_from_sim no)
  (in_bom yes)
  (on_board yes)
  (dnp no)
  (fields_autoplaced yes)
  (property "Reference" "R1704" (at 149.86 64.7699 0) (effects (font (size 1.27 1.27)) (justify left)))
  (property "Value" "2.4k" (at 149.86 67.3099 0) (effects (font (size 1.27 1.27)) (justify left)))
  (property "Footprint" "Resistor_SMD:R_0603_1608Metric" (at 145.542 66.04 90) (effects (font (size 1.27 1.27)) (hide yes)))
  (property "Datasheet" "~" (at 147.32 66.04 0) (effects (font (size 1.27 1.27)) (hide yes)))
  (property "Description" "Resistor" (at 147.32 66.04 0) (effects (font (size 1.27 1.27)) (hide yes)))
  (pin "2")
  (pin "1"))
 (symbol
  (lib_id "Device:C")
  (at 160.02 111.76 0)
  (unit 1)
  (exclude_from_sim no)
  (in_bom yes)
  (on_board yes)
  (dnp no)
  (fields_autoplaced yes)
  (property "Reference" "C1706" (at 163.83 110.4899 0) (effects (font (size 1.27 1.27)) (justify left)))
  (property "Value" "1u" (at 163.83 113.0299 0) (effects (font (size 1.27 1.27)) (justify left)))
  (property "Footprint" "Capacitor_SMD:C_0603_1608Metric" (at 160.9852 115.57 0) (effects (font (size 1.27 1.27)) (hide yes)))
  (property "Datasheet" "~" (at 160.02 111.76 0) (effects (font (size 1.27 1.27)) (hide yes)))
  (property "Description" "Unpolarized capacitor" (at 160.02 111.76 0) (effects (font (size 1.27 1.27)) (hide yes)))
  (pin "2")
  (pin "1"))
 (symbol
  (lib_id "Regulator_Linear:LM317_TO-252")
  (at 134.62 105.41 0)
  (unit 1)
  (exclude_from_sim no)
  (in_bom yes)
  (on_board yes)
  (dnp no)
  (fields_autoplaced yes)
  (property "Reference" "U1702" (at 134.62 99.06 0) (effects (font (size 1.27 1.27))))
  (property "Value" "LM317_TO-252" (at 134.62 101.6 0) (effects (font (size 1.27 1.27))))
  (property "Footprint" "Package_TO_SOT_SMD:SOT-89-3" (at 134.62 99.06 0) (effects (font (size 1.27 1.27)
    (italic yes)) (hide yes)))
  (property "Datasheet" "http://www.ti.com/lit/ds/snvs774n/snvs774n.pdf" (at 134.62 105.41 0) (effects (font (size 1.27 1.27)) (hide yes)))
  (property "Description" "1.5A 35V Adjustable Linear Regulator, TO-252" (at 134.62 105.41 0) (effects (font (size 1.27 1.27)) (hide yes)))
  (pin "2")
  (pin "1")
  (pin "3"))
 (symbol
  (lib_id "Device:C")
  (at 77.47 67.31 0)
  (unit 1)
  (exclude_from_sim no)
  (in_bom yes)
  (on_board yes)
  (dnp no)
  (fields_autoplaced yes)
  (property "Reference" "C1701" (at 81.28 66.0399 0) (effects (font (size 1.27 1.27)) (justify left)))
  (property "Value" "1u" (at 81.28 68.5799 0) (effects (font (size 1.27 1.27)) (justify left)))
  (property "Footprint" "Capacitor_SMD:C_0603_1608Metric" (at 78.4352 71.12 0) (effects (font (size 1.27 1.27)) (hide yes)))
  (property "Datasheet" "~" (at 77.47 67.31 0) (effects (font (size 1.27 1.27)) (hide yes)))
  (property "Description" "Unpolarized capacitor" (at 77.47 67.31 0) (effects (font (size 1.27 1.27)) (hide yes)))
  (pin "2")
  (pin "1"))
 (symbol
  (lib_id "Device:FerriteBead")
  (at 191.77 59.69 270)
  (mirror x)
  (unit 1)
  (exclude_from_sim no)
  (in_bom yes)
  (on_board yes)
  (dnp no)
  (fields_autoplaced yes)
  (property "Reference" "FB1701" (at 191.8208 52.07 90) (effects (font (size 1.27 1.27))))
  (property "Value" "120" (at 191.8208 54.61 90) (effects (font (size 1.27 1.27))))
  (property "Footprint" "Inductor_SMD:L_1206_3216Metric" (at 191.77 61.468 90) (effects (font (size 1.27 1.27)) (hide yes)))
  (property "Datasheet" "~" (at 191.77 59.69 0) (effects (font (size 1.27 1.27)) (hide yes)))
  (property "Description" "Ferrite bead" (at 191.77 59.69 0) (effects (font (size 1.27 1.27)) (hide yes)))
  (pin "2")
  (pin "1"))
 (symbol
  (lib_id "Device:C")
  (at 91.44 67.31 0)
  (unit 1)
  (exclude_from_sim no)
  (in_bom yes)
  (on_board yes)
  (dnp no)
  (fields_autoplaced yes)
  (property "Reference" "C1702" (at 95.25 66.0399 0) (effects (font (size 1.27 1.27)) (justify left)))
  (property "Value" "100u" (at 95.25 68.5799 0) (effects (font (size 1.27 1.27)) (justify left)))
  (property "Footprint" "Capacitor_SMD:C_Elec_4x5.8" (at 92.4052 71.12 0) (effects (font (size 1.27 1.27)) (hide yes)))
  (property "Datasheet" "~" (at 91.44 67.31 0) (effects (font (size 1.27 1.27)) (hide yes)))
  (property "Description" "Unpolarized capacitor" (at 91.44 67.31 0) (effects (font (size 1.27 1.27)) (hide yes)))
  (pin "2")
  (pin "1"))
 (symbol
  (lib_id "Connector:TestPoint")
  (at 72.39 45.72 0)
  (unit 1)
  (exclude_from_sim no)
  (in_bom yes)
  (on_board yes)
  (dnp no)
  (property "Reference" "TP1701" (at 72.39 40.64 90) (effects (font (size 1.27 1.27)) (justify left)))
  (property "Value" "TestPoint" (at 63.5 40.64 90) (effects (font (size 1.27 1.27)) (justify left) (hide yes)))
  (property "Footprint" "TestPoint:TestPoint_Pad_1.5x1.5mm" (at 77.47 45.72 0) (effects (font (size 1.27 1.27)) (hide yes)))
  (property "Datasheet" "~" (at 77.47 45.72 0) (effects (font (size 1.27 1.27)) (hide yes)))
  (property "Description" "test point" (at 72.39 45.72 0) (effects (font (size 1.27 1.27)) (hide yes)))
  (pin "1"))
 (symbol
  (lib_name "GND_1")
  (lib_id "power:GND")
  (at 160.02 86.36 0)
  (mirror y)
  (unit 1)
  (exclude_from_sim no)
  (in_bom yes)
  (on_board yes)
  (dnp no)
  (fields_autoplaced yes)
  (property "Reference" "#PWR01707" (at 160.02 92.71 0) (effects (font (size 1.27 1.27)) (hide yes)))
  (property "Value" "GND" (at 160.02 91.44 0) (effects (font (size 1.27 1.27))))
  (property "Footprint" "" (at 160.02 86.36 0) (effects (font (size 1.27 1.27)) (hide yes)))
  (property "Datasheet" "" (at 160.02 86.36 0) (effects (font (size 1.27 1.27)) (hide yes)))
  (property "Description" "Power symbol creates a global label with name \"GND\" , ground" (at 160.02 86.36 0) (effects (font (size 1.27 1.27)) (hide yes)))
  (pin "1")))
